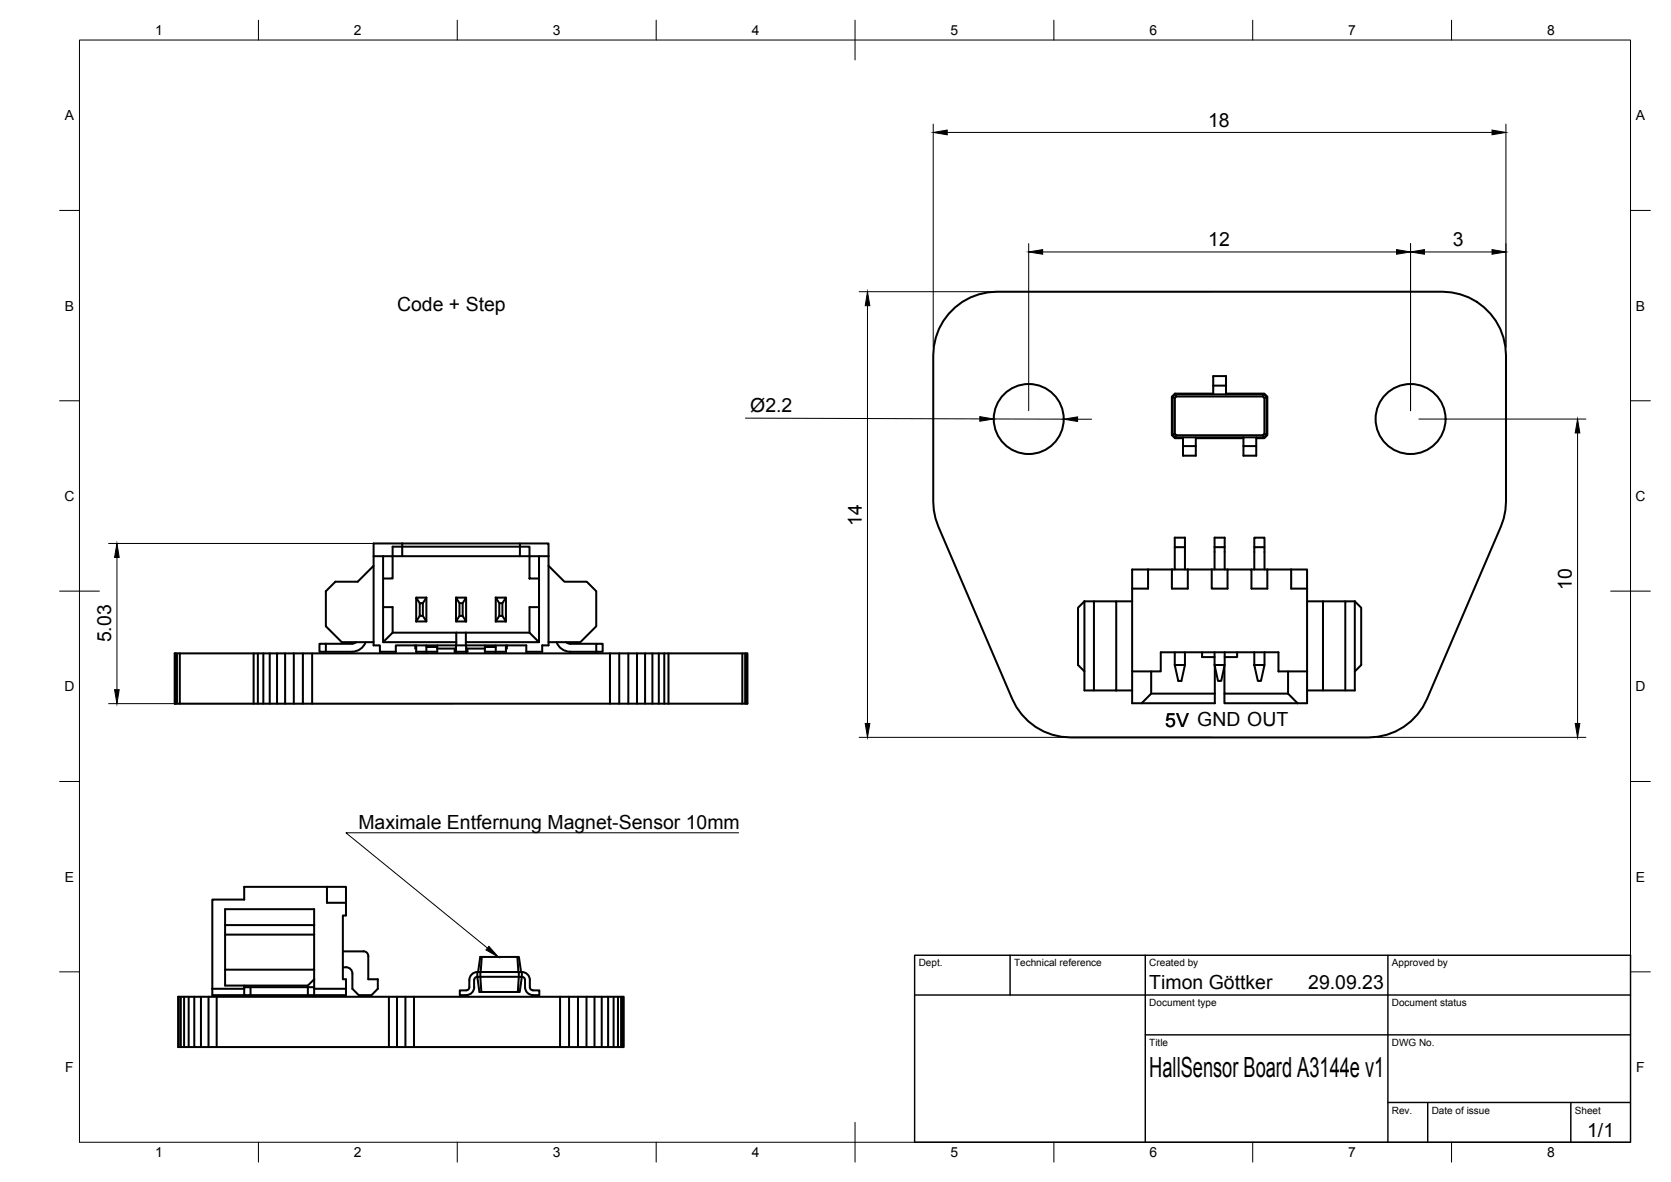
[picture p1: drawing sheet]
<svg xmlns="http://www.w3.org/2000/svg" width="420mm" height="297mm" viewBox="0 0 420 297" stroke-linecap="round" stroke-linejoin="round" font-family="sans-serif">
<!-- layer: Visible -->
<g fill="none" stroke="#000" stroke-width=".51">
<path d="M238.6 78.8a15.9 15.9 0 0 1 12.1-5.5h112a16 16 0 0 1 16 16v36.7l-.2 2.2-.4 2.1-.7 2-18.6 43.3a16 16 0 0 1-14.7 9.7h-74.9a16 16 0 0 1-14.7-9.7l-18.6-43.3-.7-2-.4-2.1-.1-2.2v-36.7a16.1 16.1 0 0 1 3.9-10.5zM294.7 99.7l.7-.8h9.7v-4.4h3.2v4.4h9.6l.8 .8v9.7l-.8 .7h-2v4.4h-3.2v-4.4h-12v4.4h-3.2v-4.4h-2.1l-.7-.7zM294.9 99.8l.5 .2v9l-.5 .2 .6 .7M294.9 99.8v9.4M295.5 99.1h22.3l.7 .7v9.4l-.7 .7h-22.3M295.5 99.1l.3 .5-.4 .4M295.5 99.1l-.6 .7M295.8 99.6h21.7l.4 .4v9l-.4 .4h-21.7l-.4-.4M305.1 96.9h3.2M317.8 99.1l-.3 .5M318.5 99.8l-.6 .2M295.8 109.4l-.3 .5"/>
<path d="M297.5 112.1h3.2M312.7 112.1h3.2M317.5 109.4l.3 .5M317.9 109l.6 .2M93.9 139.8h2.4v21.6h18.4M96.3 139.8h2.4v5.6h-2.4M98.7 137.4h2.4v2.4h-2.4zM101.1 136.6v.8h29.6v2.4h2.4v-2.4h-2.4v-.8h7.2v3.2M101.1 139.8h29.6M130.7 136.6h-36.8v25.6h1.6v1.6h4v-1.6h15.2v-.8M133.1 139.8h2.4v5.6h-2.4zM135.5 139.8h2.4"/>
<path d="M137.9 139.8v22.4h-1.6v1.6h-4v-1.6h-17.6M295.4 137.5h2.5v5.6M297.9 137.5v-2.4h-2.5v8M305.4 137.5v-2.4h2.5v8M305.4 137.5v5.6M305.4 137.5h2.5M315.4 137.5v-2.4h2.5v2.4M93.9 142.2l-4 4h-5.6l-2.4 2.4v8.8l4 4h8M96.3 152.6h2.4v6.4M98.7 159h34.4M98.7 159l-2.4 2.4M104.6 156.2h2.6"/>
<path d="M104.6 150.2h2.6M105.5 151.6h.8v3.2h-.8zM105.5 151.6l-.9-1.4v6M105.5 154.8l-.9 1.4M107.2 150.2v6l-.9-1.4M107.2 150.2l-.9 1.4M114.7 150.2h2.5l-.9 1.4h-.8zM114.7 150.2v6M114.7 159v2.4M115.5 154.8h.8l.9 1.4h-2.5zM115.5 151.6v3.2M116.3 151.6v3.2"/>
<path d="M117.1 159v2.4h18.4l-2.4-2.4M117.2 150.2v6M124.7 150.2h2.5l-.9 1.4h-.8zM124.7 156.2l.8-1.4h.8l.9 1.4M124.7 156.2h2.5M124.7 150.2v6M125.5 151.6v3.2M126.3 151.6v3.2M127.2 150.2v6M135.5 152.6h-2.4v6.4M135.5 145.4v16M137.9 142.2l4 4h5.6l2.4 2.4v8.8l-4 4h-8"/>
<path d="M272.7 151.1l-1.6 1.6v14.4l1.6 1.6M272.7 151.1v22.4h2.4M272.7 151.1h2.4M275.1 151.1h5.6v22.4h-5.6zM280.7 151.1h4M288.7 143.1v4.8h-4M294.7 143.1v4.8h4v-4.8M304.7 143.1v4.8h4v-4.8M308.7 143.1h-24v33.6h20.8v-9.2M308.7 143.1h6v4.8h4v-4.8M314.7 143.1h10M315.4 143.1v-5.6h2.5v5.6"/>
<path d="M324.7 143.1h4v4.8M324.7 143.1v4.8h4M328.7 151.1h4M328.7 147.9v28.8h-2.4M338.3 151.1h-5.6v22.4M340.7 151.1v22.4h-12M340.7 151.1h-2.4v22.4M340.7 151.1l1.6 1.6v14.4l-1.6 1.6M43.9 164.2h144v12.6h-144zM44.1 164.2v12.6M44.5 164.2v12.6M45.2 164.2v12.6"/>
<path d="M63.8 164.2v12.6M64.8 164.2v12.6M66.2 164.2v12.6M67.8 164.2v12.6M69.7 164.2v12.6M71.7 164.2v12.6M73.9 164.2v12.6M76.2 164.2v12.6M78.5 164.2v12.6M80.3 161.8h1.6v2h-1.6zM81.9 163.8h6.6M81.9 161.8h6.6"/>
<path d="M89.6 161.4l-1.1 .4M91.9 161.4a3.6 3.6 0 0 1-3.4 2.4M104.4 162.2l.1 .8h.1M104.6 162.2v1.6h5.3v-1.6M107.2 162.6h2.7M107.2 162.2v1.6M109.9 163h4.8M114.3 163v.8h.4M114.7 162.2v1.6h2.5M117.1 161.4v.8M117.2 163h4.7M117.2 162.2v1.6"/>
<path d="M117.5 163v.8h-.3M121.9 162.2v1.6h5.3v-1.6M121.9 162.6h2.8M124.7 162.2v1.6M127.5 162.2l-.1 .8h-.2M139.9 161.4a3.6 3.6 0 0 0 3.5 2.4M142.3 161.4l1.1 .4M143.3 163.8h6.6M143.3 161.8h6.6M149.9 161.8h1.6v2h-1.6zM153.4 164.2v12.6M155.7 164.2v12.6"/>
<path d="M158 164.2v12.6M160.2 164.2v12.6M162.2 164.2v12.6M164 164.2v12.6M165.7 164.2v12.6M167 164.2v12.6M168.1 164.2v12.6M186.6 164.2v12.6M187.4 164.2v12.6M187.8 164.2v12.6M280.7 173.5h4M284.7 168.7h7.2v-4.8h29.6v4.8h7.2"/>
<path d="M289.5 168.7v5.6l-2.4 2.4M289.5 174.3h16M295.4 167.1l.9 4h.8l.8-4M295.4 163.9v3.2M297.9 163.9v3.2h-2.5M302.3 163.9v1.2h3.1M305.4 167.1h2.5l-.8 4h-.8zM305.4 163.9v3.2M307.9 167.5v6.8h16M307.9 174.3v2.4h18.4M307.9 163.9v3.2M311.1 163.9v1.2h-3.2"/>
<path d="M315.4 167.1h2.5l-.8 4h-.8zM315.4 163.9v3.2M317.9 163.9v3.2M323.9 174.3l2.4 2.4M323.9 168.7v5.6M56.6 234.9h22.4v8.8h-22.4M56.6 232.5h22.4v2.4M79 232.5v-4h-22.4v19.2h20.8l1.6-1.6M82.2 222.9v4h4.8v3.2h-.8v16h.8v4h-8M82.2 222.9h4.8v4M82.2 222.9h-20.8v3.2h-8v22.4M86.2 239.1h5.2a1.2 1.2 0 0 1 1.2 1.2v5.8h2.4v2.4l-1.6 1.6h-3.2l-1.6-1.6v-3.8a1.78 1.78 0 0 0-2.4-1.6"/>
<path d="M45 250.5v12.6M45.5 250.5v12.6M46.3 250.5v12.6M47.4 250.5v12.6M48.9 250.5v12.6M50.5 250.5v12.6M52.4 250.5v12.6M53.4 248.5v1.6h8M53.4 248.5h8M54.5 250.5v12.6M61.4 248.1h1.6v2h-1.6zM61.4 247.7v.4"/>
<path d="M63 250.1h16M63 248.1h16M77.4 248.1v2M79 243.7v4.4M79 248.1v2M79 248.5h8M97.8 250.5v12.6M99.8 250.5v12.6M101.9 250.5v12.6M104.1 250.5v12.6M118 246.3v1.8M118 248.1a.79 .79 0 0 1-.8 .8h-1.6v1.2h1.6"/>
<path d="M119.2 246.3v1.8M119.2 248.1a2 2 0 0 1-2 2M120 244.3a2 2 0 0 0-2 2M120.2 244.3l.6-3.8h9.7l.5 3.8M120.8 244.3h-.8v1.2a.79 .79 0 0 0-.8 .8M121.1 240.5l-.2 3.8M130.1 240.5l.2 3.8M130.5 244.3h-9.7v1.2h-.8l.5 3.8h10.2l.5-3.8h-.7l-.3 3.8M131.2 245.5v-1.2h-.7v1.2h-9.7l.2 3.8M131.2 244.3a2 2 0 0 1 2 2v1.8M131.2 245.5a.79 .79 0 0 1 .8 .8v1.8M132 248.1a2 2 0 0 0 2 2"/>
<path d="M133.2 248.1a.83 .83 0 0 0 .8 .8h1.6v1.2h-1.6M140.8 250.5v12.6M143.1 250.5v12.6M145.3 250.5v12.6M147.5 250.5v12.6M149.5 250.5v12.6M151.3 250.5v12.6M152.9 250.5v12.6M154.3 250.5v12.6M155.4 250.5h-110.6v12.6h110.6M156.2 250.5h.5v12.6h-.5zM156.2 250.5h-.8v12.6h.8"/>
<path d="M156.7 250.5h.1v12.6h-.1"/>
<circle cx="258.7" cy="105.3" r="8.8"/>
<circle cx="354.7" cy="105.3" r="8.8"/>
</g>
<!-- layer: BORDER -->
<g fill="none" stroke="#000" stroke-width=".25">
<path d="M20 10.1h390v276.9h-390zM65 5.1v5M115 5.1v5M165 5.1v5M215 5.1v10M265 5.1v5M315 5.1v5M365 5.1v5M15 52.9h5M410 52.9h5M15 100.7h5M410 100.7h5"/>
<path d="M15 148.6h10M405 148.6h10M15 196.4h5M410 196.4h5M15 244.2h5M410 244.2h5M65 287v5M115 287v5M165 287v5M215 282.1v9.9M265 287v5M315 287v5"/>
<path d="M365 287v5"/>
</g>
<!-- layer: TITLEBLOCK -->
<path d="M230 240.1h180v46.9h-180zM230 250h180M254 240.1v9.9M288 240.1v46.9M349 240.1v46.9M288 260.1h122M349 277.1h61M359 277.1v9.9M395 277.1v9.9" fill="none" stroke="#000" stroke-width=".36"/>
<!-- layer: FD_Dimensions -->
<g fill="none" stroke="#000" stroke-width=".25">
<path d="M234.7 31.2v56M238.2 33.3h137M378.7 31.2v56M216 73.3h88.6M218.1 76.8v105M258.7 61.2v42M262.2 63.3h89M354.7 61.2v42M358.2 63.3h17M187.4 105.1l59 .2M249.9 105.3h17.6M271 105.4h3.5"/>
<path d="M356.8 105.3h42M396.7 108.8v73M27.3 136.6h71.7M29.4 140.1v33.2M27.3 176.8h86.5M216 185.3h88.6M346.2 185.3h52.6"/>
</g>
<g fill="#000" stroke="#000" stroke-width=".25">
<path d="M234.7 33.3l3.5-.6v1.2zM375.2 32.7l3.5 .6-3.5 .6zM218.1 73.3l.6 3.5h-1.1zM258.7 63.3l3.5-.6v1.2zM351.2 62.7l3.5 .6-3.5 .6zM354.7 63.3l3.5-.6v1.2zM375.2 62.7l3.5 .6-3.5 .6zM246.4 104.7l3.5 .6-3.5 .6zM267.5 105.3l3.5-.5v1.1zM396.7 105.3l.5 3.5h-1.1zM29.4 136.6l.6 3.5h-1.2zM28.8 173.3h1.2l-.6 3.5z"/>
<path d="M217.6 181.8h1.1l-.6 3.5zM396.1 181.8h1.1l-.5 3.5z"/>
</g>
<!-- layer: Leaders -->
<path d="M122.9 237.8l2.4 2.7-3.1-1.8z" fill="#000" stroke="#000" stroke-width=".25"/>
<path d="M185.7 209.3h-98.7l35.6 29" fill="none" stroke="#000" stroke-width=".25"/>
<text font-size="7" x="289" y="270.6">HallSensor Board A3144e v1</text>
<g font-size="4.9">
<text x="303.8" y="31.8">18</text>
<text x="303.8" y="61.9">12</text>
<text x="365.3" y="61.9">3</text>
<text x="99.8" y="78.2">Code + Step</text>
<text x="188.6" y="103.6">Ø2.2</text>
<text x="216.7" y="132.2" transform="rotate(-90 216.7 132.2)">14</text>
<text x="395.2" y="148.2" transform="rotate(-90 395.2 148.2)">10</text>
<text x="27.9" y="161.4" transform="rotate(-90 27.9 161.4)">5.03</text>
<text x="293" y="182.6">5V GND OUT</text>
<text x="90.1" y="208.2">Maximale Entfernung Magnet-Sensor 10mm</text>
<text x="289" y="248.5">Timon Göttker</text>
<text x="329" y="248.5">29.09.23</text>
<text x="399.1" y="285.7">1/1</text>
</g>
<g font-size="3.5">
<text x="39" y="8.8">1</text>
<text x="89" y="8.8">2</text>
<text x="139" y="8.8">3</text>
<text x="189" y="8.8">4</text>
<text x="239" y="8.8">5</text>
<text x="289" y="8.8">6</text>
<text x="339" y="8.8">7</text>
<text x="389" y="8.8">8</text>
<text x="16.3" y="30.2">A</text>
<text x="411.3" y="30.2">A</text>
<text x="16.3" y="78">B</text>
<text x="411.3" y="78">B</text>
<text x="16.2" y="125.9">C</text>
<text x="411.2" y="125.9">C</text>
<text x="16.2" y="173.7">D</text>
<text x="411.2" y="173.7">D</text>
<text x="16.3" y="221.6">E</text>
<text x="411.3" y="221.6">E</text>
<text x="16.4" y="269.4">F</text>
<text x="411.4" y="269.4">F</text>
<text x="39" y="290.8">1</text>
<text x="89" y="290.8">2</text>
<text x="139" y="290.8">3</text>
<text x="189" y="290.8">4</text>
<text x="239" y="290.8">5</text>
<text x="289" y="290.8">6</text>
<text x="339" y="290.8">7</text>
<text x="389" y="290.8">8</text>
</g>
<g font-size="2.5">
<text x="231" y="242.9">Dept.</text>
<text x="255" y="242.9">Technical reference</text>
<text x="289" y="242.9">Created by</text>
<text x="350" y="242.9">Approved by</text>
<text x="289" y="252.8">Document type</text>
<text x="350" y="252.8">Document status</text>
<text x="289" y="262.9">Title</text>
<text x="350" y="262.9">DWG No.</text>
<text x="350" y="279.9">Rev.</text>
<text x="360" y="279.9">Date of issue</text>
<text x="396" y="279.9">Sheet</text>
</g>
</svg>
